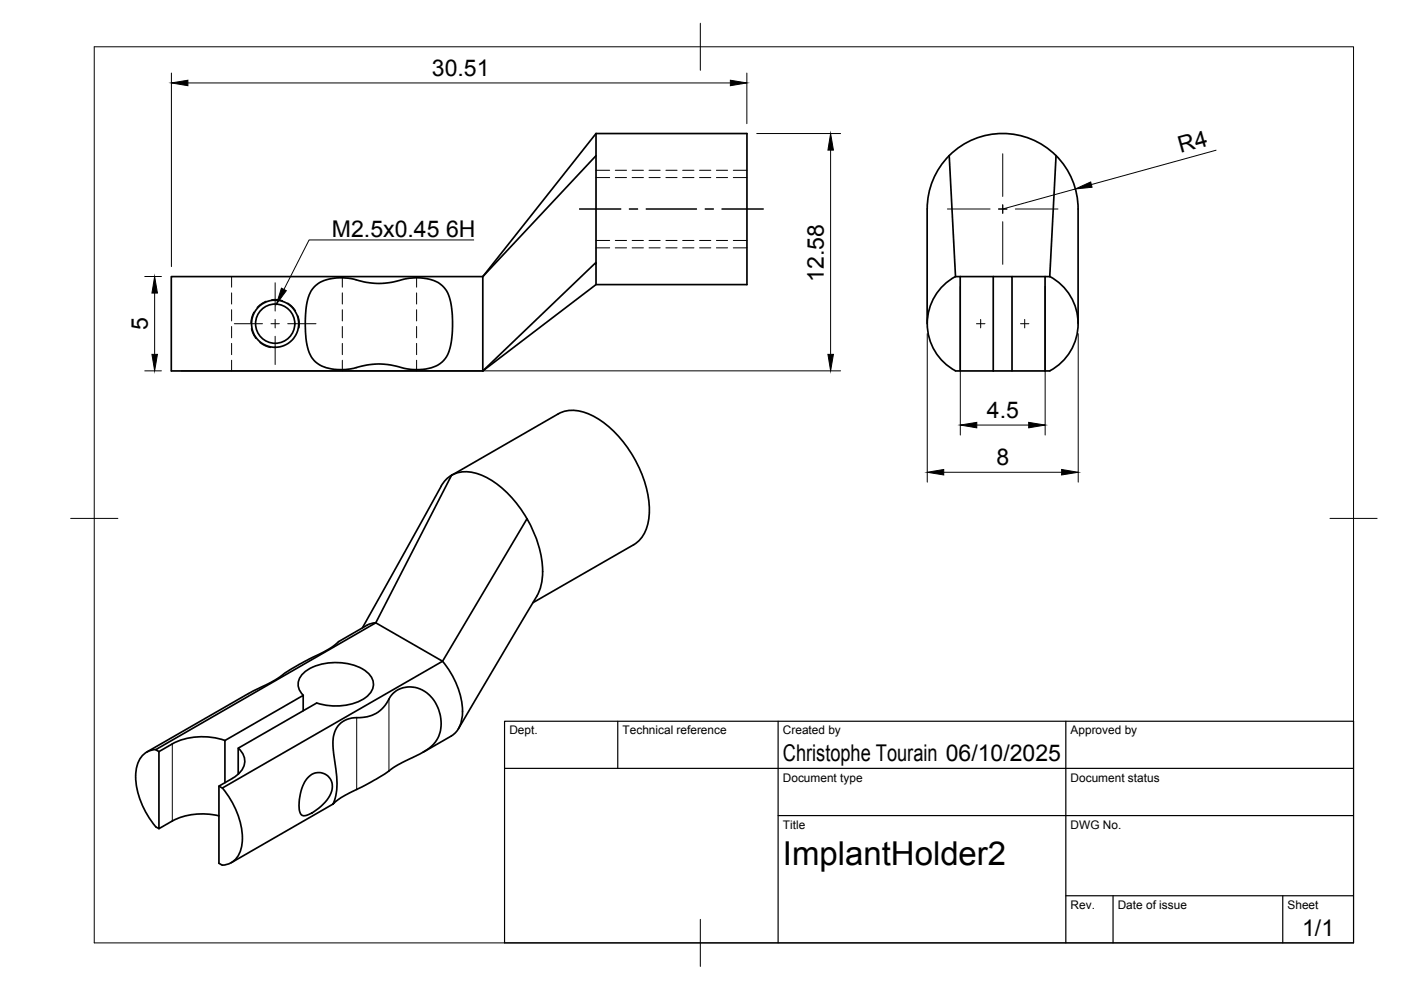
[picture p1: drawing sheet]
<svg xmlns="http://www.w3.org/2000/svg" width="297mm" height="210mm" viewBox="0 0 297 210" stroke-linecap="round" stroke-linejoin="round" font-family="sans-serif">
<!-- layer: Visible -->
<g fill="none" stroke="#000" stroke-width=".36">
<path d="M126.4 28.3v4.7l-24 25.6M126.4 33v22.6M126.4 28.3h32v32h-32l-24 18.3M126.4 28.3l-24 30.3M201.3 33l1.3 25.6M223.9 33a16 16 0 0 1 4.7 11.3v24.3M102.4 58.6v20M102.4 58.6h-66.1v20h66.1M202.6 58.6h1M202.6 58.6a11.3 11.3 0 0 0 0 20M203.6 58.6h7M203.6 58.6v20"/>
<path d="M210.6 58.6h4v20h-4M210.6 58.6v20M214.6 58.6h7M221.6 58.6v20M221.6 58.6h1M222.6 58.6l1.3-25.6a16 16 0 0 0-17.4-3.5 16 16 0 0 0-9.9 14.8v24.3M222.6 58.6a11.3 11.3 0 0 1 0 20M66.9 60.5a9.8 9.8 0 0 1 8.1-1.3 15.9 15.9 0 0 0 10.7 0 10.4 10.4 0 0 1 7.6 1 7.2 7.2 0 0 1 2.5 5.5 21.1 21.1 0 0 1-.9 9.5 5.9 5.9 0 0 1-5.1 3.1 15 15 0 0 1-6.4-.8 17.1 17.1 0 0 0-9 .7 9.5 9.5 0 0 1-7.5-1.4 8.7 8.7 0 0 1-2.1-6.4 17.8 17.8 0 0 1 1.2-8.7zM126.4 60.3v-4.7l-24 23M202.6 78.6h8M214.6 78.6h7M221.6 78.6h1"/>
<path d="M118.4 87.7a7.5 7.5 0 0 1 7.4 .5 24.6 24.6 0 0 1 11.9 20.6 7.9 7.9 0 0 1-3.4 6.7l-21.3 12.3M118.4 87.7l-22.7 13.1M95.7 100.8l-16 31.3M95.7 100.8a7.5 7.5 0 0 1 7.4 .4 24.5 24.5 0 0 1 11.9 20.7l-.4 2.8-.8 1.7-16.6 28.1M95.7 100.8l-1.2 .9-1 1.4-16.7 30M111.7 110l-17.9 30.2-14.1-8.1M79.7 132.1l-46.7 26.9 .7 .4M79.7 132l-1.6 .4-6.3 3.7a15.9 15.9 0 0 1-5.7 3.3 56.8 56.8 0 0 0-8.2 5l-5.2 2.7-21.6 12.4M33 158.9a4.5 4.5 0 0 0-4.2 4.7 16.9 16.9 0 0 0 4.2 11.7l.7 .4M33.7 159.4v16.3a15.2 15.2 0 0 1 8.5-3.1h2.2l2 .4M47.7 157v9M47.7 157a14.4 14.4 0 0 0-11.2 .7l-2.8 1.7"/>
<path d="M50.5 158.6a3.5 3.5 0 0 1-.4 5.9l-3.7 2.2v16.3l.7 .4M64.3 150.7v-3.3l-16.6 9.6M64.3 147.4a3.1 3.1 0 0 1 .4-5 11.9 11.9 0 0 1 13 0 3.2 3.2 0 0 1-.2 5.5 12.2 12.2 0 0 1-10.4 1.1M67.1 149.1l-16.6 9.5v5.5M72 153.5a6.1 6.1 0 0 1 4.8-1.4 6.7 6.7 0 0 0 5.9-4.3 5.5 5.5 0 0 1 9 .3 7.9 7.9 0 0 1 .6 9.2 17.4 17.4 0 0 1-6.4 4.1l-2.2 1.2a64.6 64.6 0 0 1-11 6.3l-2.1 1.6a12.9 12.9 0 0 0 .5-8.1l-.2-1.7a8.9 8.9 0 0 1 .8-6.8zM89.7 159.5l6-3.5a5.7 5.7 0 0 0 2.4-5.2 17.5 17.5 0 0 0-4.3-10.6l-46.7 26.9-.7-.4M47.2 167.1a16.9 16.9 0 0 1 4.1 11.7 4.5 4.5 0 0 1-4.1 4.6M65.2 165a2.99 2.99 0 0 1 4-.7 2.99 2.99 0 0 1 .9 4.1 9.3 9.3 0 0 1-5.7 4.6 1.42 1.42 0 0 1-1-1.8v-1.3a9.3 9.3 0 0 1 1.8-4.9zM70.6 170.5l-21.6 12.4"/>
<circle cx="58.3" cy="68.7" r="5"/>
<circle cx="58.3" cy="68.6" r="4.2"/>
</g>
<!-- layer: Visible Narrow -->
<path d="M36.5 157.7v16.4M75.6 152.2v15.2M82.5 148.2v15.3" fill="none" stroke="#000" stroke-width=".21"/>
<!-- layer: Hidden -->
<g fill="none" stroke="#000" stroke-width=".21">
<path d="M126.4 37.6h2.9M130.5 37.6h2.3M134 37.6h2.4M137.6 37.6h2.4M141.2 37.6h2.4M144.7 37.6h2.4M148.3 37.6h2.4M151.9 37.6h2.4M155.5 37.6h2.9M49.1 58.6v2.3M72.6 58.6v2.3M88.3 58.6v2.3"/>
<path d="M126.4 51h2.9M130.5 51h2.3M134 51h2.4M137.6 51h2.4M141.2 51h2.4M144.7 51h2.4M148.3 51h2.4M151.9 51h2.4M155.5 51h2.9M49.1 62.1v2.4M49.1 65.7v2.3M49.1 69.2v2.4"/>
<path d="M49.1 72.8v2.4M49.1 76.4v2.2M72.6 62.1v2.4M72.6 65.7v2.3M72.6 69.2v2.4M72.6 72.8v2.4M72.6 76.4v2.2M88.3 62.1v2.4M88.3 65.7v2.3M88.3 69.2v2.4M88.3 72.8v2.4M88.3 76.4v2.2"/>
</g>
<!-- layer: Hidden Narrow -->
<g fill="none" stroke="#000" stroke-width=".21">
<path d="M126.4 36.1h2.9M130.5 36.1h2.3M134 36.1h2.4M137.6 36.1h2.4M141.2 36.1h2.4M144.7 36.1h2.4M148.3 36.1h2.4M151.9 36.1h2.4M155.5 36.1h2.9M126.4 52.5h2.9M130.5 52.5h2.3M134 52.5h2.4"/>
<path d="M137.6 52.5h2.4M141.2 52.5h2.4M144.7 52.5h2.4M148.3 52.5h2.4M151.9 52.5h2.4M155.5 52.5h2.9M53.3 69.6l.2 .9 .7 1.3M53.8 66.2l-.5 1.1-.1 1.1M55.1 72.6a4.9 4.9 0 0 0 2.3 1.1M56.4 63.9l-1.3 .7-.6 .6M57.6 63.5h1.2l1.1 .2M61 64.2l.8 .6 .9 1.1"/>
<path d="M63.2 67a5 5 0 0 1 .2 2.5"/>
</g>
<!-- layer: BORDER -->
<path d="M20 9.9h267v190h-267zM148.5 4.9v10M15 109.9h10M282 109.9h10M148.5 194.9v10" fill="none" stroke="#000" stroke-width=".21"/>
<!-- layer: TITLEBLOCK -->
<path d="M107 152.9h180v47h-180zM131 152.9v10M165 152.9v47M226 152.9v47M107 162.9h180M165 172.9h122M226 189.9h61M236 189.9v10M272 189.9v10" fill="none" stroke="#000" stroke-width=".25"/>
<!-- layer: Smart Centers -->
<g fill="none" stroke="#000" stroke-width=".21">
<path d="M212.6 32.6v9M58.3 60v5.9M122.9 44.3h8.7M133.4 44.3h1.8M137 44.3h10.7M149.5 44.3h1.8M153.1 44.3h8.7M200.9 44.3h9M211.7 44.3h1.8M212.6 43.4v1.8M212.6 47v9M215.3 44.3h9"/>
<path d="M49.7 68.6h5.9M57.4 68.6h1.8M58.3 67.7v1.8M58.3 71.3v6M61 68.6h6M207 68.6h1.8M207.9 67.7v1.8M216.4 68.6h1.7M217.3 67.7v1.8"/>
</g>
<!-- layer: FD_Dimensions -->
<g fill="none" stroke="#000" stroke-width=".21">
<path d="M36.3 15.5v41M39.8 17.6h115.1M158.3 15.5v10.7M160.4 28.3h17.8M176.1 31.8v43.3M257.8 31.8l-26.4 7.3M30.7 58.6h3.5M228 40.1l-15.4 4.2M30.7 78.6h3.5M32.8 62.1v13M38.4 78.6h139.8M196.6 70.7v31.5"/>
<path d="M203.6 60.7v31.5M221.6 60.7v31.5M228.6 70.7v31.5M207.1 90.1h11M200.1 100.1h25"/>
</g>
<path d="M36.3 17.6l3.5-.6v1.2zM154.9 17l3.4 .6-3.4 .6zM176.1 28.3l.6 3.5h-1.2zM228 40.1l3.2-1.5 .3 1.1zM32.8 58.6l.6 3.5h-1.2zM32.2 75.1h1.2l-.6 3.5zM175.5 75.1h1.2l-.6 3.5zM196.6 100.1l3.5-.6v1.2zM203.6 90.1l3.5-.6v1.2zM218.1 89.5l3.5 .6-3.5 .6zM225.1 99.5l3.5 .6-3.5 .6z" fill="#000" stroke="#000" stroke-width=".21"/>
<!-- layer: Hole Notes -->
<path d="M59.7 61.1l1 .5-2.1 2.9z" fill="#000" stroke="#000" stroke-width=".21"/>
<path d="M100.4 50.9h-34.9l-5.3 10.5" fill="none" stroke="#000" stroke-width=".21"/>
<text font-size="7" x="166" y="183.4">ImplantHolder2</text>
<g font-size="4.9">
<text x="91.6" y="16.1">30.51</text>
<text x="250.3" y="32.5" transform="rotate(-16 250.3 32.5)">R4</text>
<text x="70.4" y="50.2">M2.5x0.45</text>
<text x="94.6" y="50.2">6H</text>
<text x="174.6" y="59.7" transform="rotate(-90 174.6 59.7)">12.58</text>
<text x="31.3" y="70" transform="rotate(-90 31.3 70)">5</text>
<text x="209.3" y="88.7">4.5</text>
<text x="211.2" y="98.7">8</text>
<text x="166" y="161.4">Christophe Tourain 06/10/2025</text>
<text x="276.1" y="198.6">1/1</text>
</g>
<g font-size="2.5">
<text x="108" y="155.7">Dept.</text>
<text x="132" y="155.7">Technical reference</text>
<text x="166" y="155.7">Created by</text>
<text x="227" y="155.7">Approved by</text>
<text x="166" y="165.7">Document type</text>
<text x="227" y="165.7">Document status</text>
<text x="166" y="175.7">Title</text>
<text x="227" y="175.7">DWG No.</text>
<text x="227" y="192.7">Rev.</text>
<text x="237" y="192.7">Date of issue</text>
<text x="273" y="192.7">Sheet</text>
</g>
</svg>
